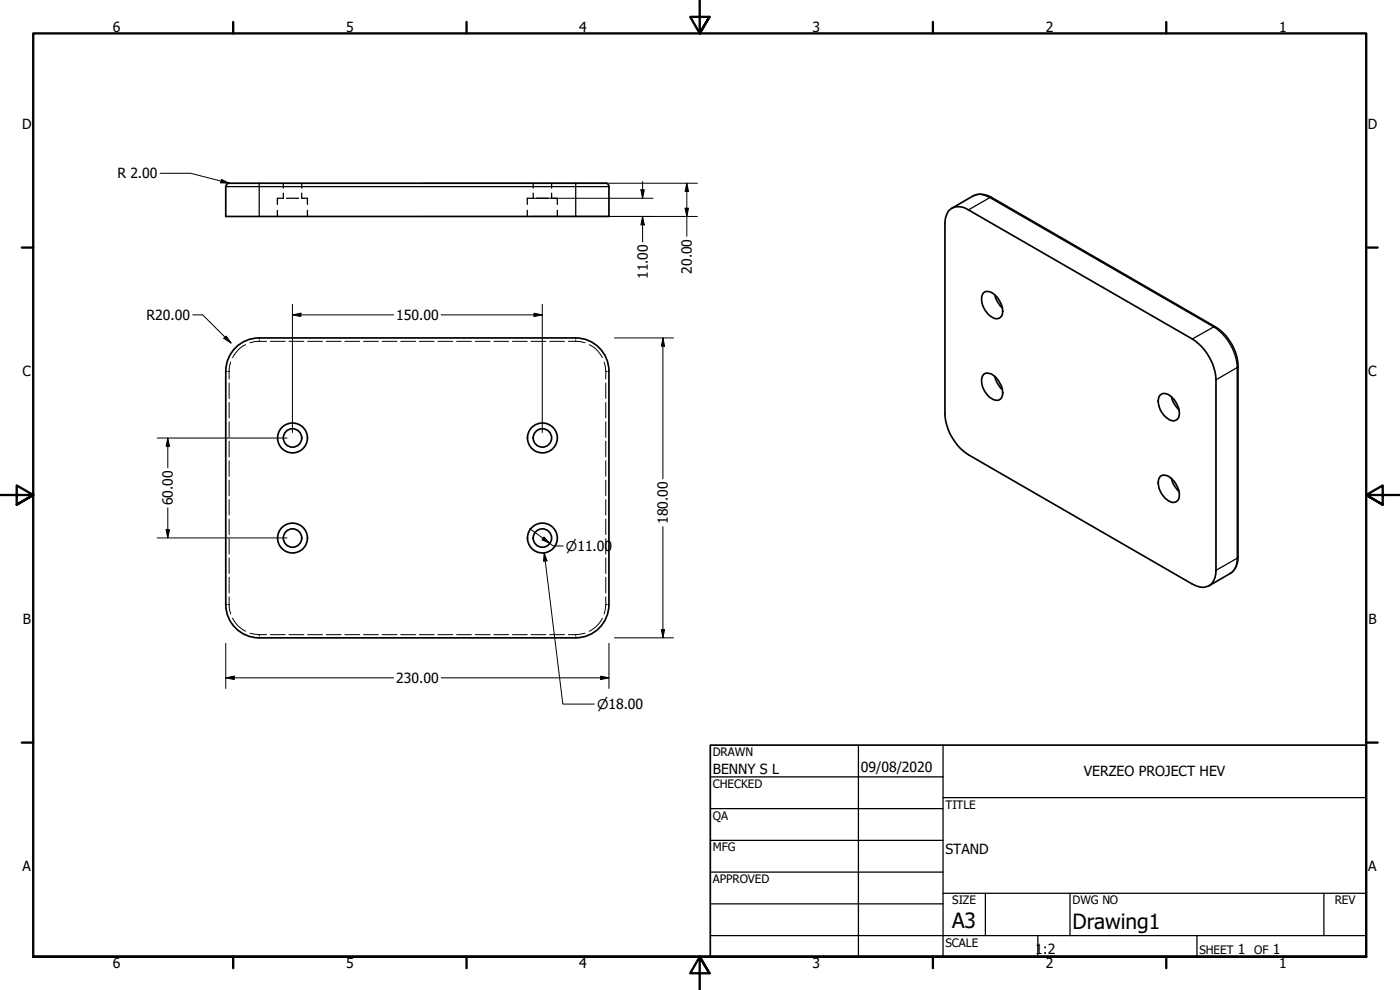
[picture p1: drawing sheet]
<svg xmlns="http://www.w3.org/2000/svg" width="420mm" height="297mm" viewBox="0 0 420 297" stroke-linecap="round" stroke-linejoin="round" font-family="sans-serif">
<!-- layer: Hidden (ANSI) -->
<g fill="none" stroke="#000" stroke-width=".38">
<path d="M85 55v1.4M85 58v1.5M85.1 59.5h-1.9v1.8M86 59.5h3.6M90.5 59.5h1.8v1.8M90.6 55v1.4M90.6 58v1.5M160 55v1.4M160 58v1.5M160.1 59.5h-1.9v1.8M161 59.5h3.6M165.5 58v1.5h1.8v1.8"/>
<path d="M165.5 55v1.4M83.2 63.1v1.8M92.3 63.1v1.8M158.2 63.1v1.8M167.3 63.1v1.8"/>
</g>
<!-- layer: Visible (ANSI) -->
<g fill="none" stroke="#000" stroke-width=".51">
<path d="M67.8 56a.98 .98 0 0 1 1-1h113a.99 .99 0 0 1 1 1v8.9h-115v-8.9M285.1 62.9a4.5 4.5 0 0 1 5.5 .1l67.2 38.7a15.9 15.9 0 0 1 7.1 12.3v57.1a4.3 4.3 0 0 1-4.3 5.1l-2.8-1-67.2-38.8a15.8 15.8 0 0 1-7-12.2v-57.2a5.9 5.9 0 0 1 1.5-4.1zM285.7 62.5l6.3-3.7a5.7 5.7 0 0 1 5.6 .4l67.1 38.8a14.7 14.7 0 0 1 6.8 11.9v57.2a5.5 5.5 0 0 1-2.3 5l-6.4 3.7M295.1 87.9a2.63 2.63 0 0 1 3.6 .7 6 6 0 0 1 2 6.1 2.06 2.06 0 0 1-3.3 .3 6.3 6.3 0 0 1-2.6-6.6zM298.6 88.4a7.2 7.2 0 0 0 2.2 4M77.8 101.4a10 10 0 0 0-10 10v70M77.8 101.4h95a10 10 0 0 1 10 10v70M295.1 112.4a2.7 2.7 0 0 1 3.6 .7 6 6 0 0 1 2 6.1 2.01 2.01 0 0 1-3.3 .3 6.3 6.3 0 0 1-2.6-6.6zM298.6 113a7.2 7.2 0 0 0 2.2 3.9M348.2 118.5a2.53 2.53 0 0 1 3.5 .7 6 6 0 0 1 2 6.1 1.97 1.97 0 0 1-3.2 .3 6.1 6.1 0 0 1-2.6-6.6zM351.6 119a7.2 7.2 0 0 0 2.2 4M348.2 143a2.63 2.63 0 0 1 3.5 .7 6 6 0 0 1 2 6.1 2.06 2.06 0 0 1-3.2 .3 6.3 6.3 0 0 1-2.6-6.6z"/>
<path d="M351.6 143.6a7.2 7.2 0 0 0 2.2 3.9M67.8 181.4a10 10 0 0 0 10 10M77.8 191.4h95M182.8 181.4a10 10 0 0 1-10 10"/>
<circle cx="87.8" cy="131.4" r="4.5"/>
<circle cx="87.8" cy="131.4" r="2.76"/>
<circle cx="162.8" cy="131.4" r="2.76"/>
<circle cx="162.8" cy="131.4" r="4.5"/>
<circle cx="87.8" cy="161.4" r="4.5"/>
<circle cx="87.8" cy="161.4" r="2.76"/>
<circle cx="162.8" cy="161.4" r="2.76"/>
<circle cx="162.8" cy="161.4" r="4.5"/>
</g>
<!-- layer: Visible Narrow (ANSI) -->
<path d="M77.8 55v1h-10M172.8 55v1h10M292 58.8a5 5 0 0 1 5.1 .5l.5-.1M77.8 64.9v-8.9h95v8.9M290.6 63l6.5-3.7 67.1 38.8-6.4 3.6M364.7 98l-.5 .1a15.8 15.8 0 0 1 7.1 12.2l.2-.4M364.9 114l6.4-3.7v57.2l-6.4 3.6M371.5 167.1l-.2 .4a5.2 5.2 0 0 1-2.1 4.6" fill="none" stroke="#000" stroke-width=".38"/>
<!-- layer: Hidden Narrow (ANSI) -->
<g fill="none" stroke="#000" stroke-width=".3">
<path d="M67.8 111.4h.3M68.5 111.4h.3M68.8 111.4v2.3M68.8 114.9v4.7M69.2 108.6l-.4 2.8M73.7 103.4a7.8 7.8 0 0 0-3.9 3.9M77.8 102.4l-2.8 .5M77.8 101.4v.3M77.8 102.1v.3M77.8 102.4h2.2M81.2 102.4h4.4M86.7 102.4h4.5"/>
<path d="M92.3 102.4h4.5M97.9 102.4h4.5M103.5 102.4h4.4M109.1 102.4h4.4M114.7 102.4h4.4M120.3 102.4h4.4M125.9 102.4h4.4M131.4 102.4h4.5M137 102.4h4.5M142.6 102.4h4.5M148.2 102.4h4.5M153.8 102.4h4.4"/>
<path d="M159.4 102.4h4.4M165 102.4h4.4M170.6 102.4h2.2M172.8 102.4l2.8 .5M172.8 101.4v.3M172.8 102.1v.3M176.8 103.4a7.8 7.8 0 0 1 4 3.9M181.3 108.6l.5 2.8M181.8 111.4h.3M181.8 111.4v2.3M181.8 114.9v4.7M182.4 111.4h.4"/>
<path d="M68.8 120.8v4.6M68.8 126.5v4.7M68.8 132.4v4.7M68.8 138.2v4.7M181.8 120.8v4.6M181.8 126.5v4.7M181.8 132.4v4.7M181.8 138.2v4.7M68.8 144.1v4.7M68.8 149.9v4.6M68.8 155.8v4.6M181.8 144.1v4.7"/>
<path d="M181.8 149.9v4.6M181.8 155.8v4.6M68.8 161.6v4.6M68.8 167.4v4.7M68.8 173.2v4.7M68.8 179.1v2.3M181.8 161.6v4.6M181.8 167.4v4.7M181.8 173.2v4.7M181.8 179.1v2.3M67.8 181.4h.3M68.5 181.4h.3"/>
<path d="M68.8 181.4l.4 2.8M69.8 185.5a8.4 8.4 0 0 0 3.9 3.9M75 190l2.8 .4M77.8 190.4v.3M77.8 191.1v.3M77.8 190.4h2.2M81.2 190.4h4.4M86.7 190.4h4.5M92.3 190.4h4.5M97.9 190.4h4.5M103.5 190.4h4.4M109.1 190.4h4.4"/>
<path d="M114.7 190.4h4.4M120.3 190.4h4.4M125.9 190.4h4.4M131.4 190.4h4.5M137 190.4h4.5M142.6 190.4h4.5M148.2 190.4h4.5M153.8 190.4h4.4M159.4 190.4h4.4M165 190.4h4.4M170.6 190.4h2.2M172.8 190.4v.3"/>
<path d="M172.8 191.1v.3M175.6 190l-2.8 .4M180.8 185.5a8.4 8.4 0 0 1-4 3.9M181.8 181.4l-.5 2.8M181.8 181.4h.3M182.4 181.4h.4"/>
</g>
<!-- layer: Title (ANSI) -->
<g fill="none" stroke="#000" stroke-width=".38">
<path d="M213.2 233.1h69.8M257.6 223.6v63.5M283 239.3h127M283 223.6v63.5M213.2 242.6h69.8M213.2 252.1h69.8M213.2 261.7h69.8M213.2 271.2h69.8M283 268h127M295.7 268v12.7M321.1 268v12.7M397.3 268v12.7"/>
<path d="M213.2 280.7h196.8M311.5 280.7v6.4M359.2 280.7v6.4"/>
</g>
<path d="M213.2 223.6h196.8v63.5h-196.8z" fill="none" stroke="#000" stroke-width=".51"/>
<!-- layer: Border (ANSI) -->
<g fill="none" stroke="#000" stroke-width=".7">
<path d="M70 6.6v3.4M140 6.6v3.4M210 0v10l-2.9-4.9h5.8l-2.9 4.9 2.9-4.9M280 6.6v3.4M350 6.6v3.4M6.5 74.3h3.5M410 74.3h3.4M0 148.5h10l-5-2.8v5.7l5-2.9-5 2.9M420 148.5h-10l5-2.8v5.7l-5-2.9 5 2.9M6.5 222.8h3.5M410 222.8h3.4M10 287.1v-277.1h400v277.1h-400h400"/>
<path d="M70 287.1v3.4M140 287.1v3.4M212.9 292l-2.9-4.9 2.9 4.9h-5.8l2.9-4.9v9.9M280 287.1v3.4M350 287.1v3.4"/>
</g>
<!-- layer: Dimension (ANSI) -->
<g fill="none" stroke="#000" stroke-width=".3">
<path d="M126.9 55h82.4M159.9 59.5h36.1M192.3 56.9h1.1l-.6 2.6zM192.8 54.5v5M206.1 55l.5 2.5h-1zM206.1 55v15.9M126.9 64.9h82.4M192.8 64.9l.6 2.6h-1.1zM192.8 64.9v7.7M205.6 62.5h1l-.5 2.4zM57.8 94.5h3l8.5 8.4M87.8 94.5l2.5-.5v1z"/>
<path d="M87.8 94.5h30.3M87.8 91.3v38.5M132.4 94.5h30.4M160.3 94l2.5 .5-2.5 .5zM162.8 91.3v38.5M67.9 100.8l1.4 2.1-2.1-1.4zM184.4 101.4h17.7M198.9 101.4l.6 2.5h-1zM198.9 101.4v42.3M47.2 131.4h39M50.4 131.4l.5 2.5h-1.1zM50.4 131.4v9"/>
<path d="M49.8 158.9h1.1l-.5 2.5zM50.4 152.4v9M158.9 158.6l7.2 5.2h2.9M198.9 158v33.4M47.2 161.4h39M163.3 161.1l1.7 1.9-2.3-1zM163.3 165.8l.8 2.5-1 .1zM163.3 165.8l5.6 45.5h9.5M67.8 193v13.6M182.8 193v13.6M184.4 191.4h17.7M198.5 188.9h1l-.6 2.5z"/>
<path d="M67.8 203.4l2.5-.5v1zM67.8 203.4h50.3M132.4 203.4h50.4M180.3 202.9l2.5 .5-2.5 .5z"/>
</g>
<g fill="#000">
<path d="M192.3 56.9h1.1l-.6 2.6z" fill-rule="evenodd"/>
<path d="M206.1 55l.5 2.5h-1z" fill-rule="evenodd"/>
<path d="M192.8 64.9l.6 2.6h-1.1z" fill-rule="evenodd"/>
<path d="M205.6 62.5h1l-.5 2.4z" fill-rule="evenodd"/>
<path d="M87.8 94.5l2.5-.5v1z" fill-rule="evenodd"/>
<path d="M160.3 94l2.5 .5-2.5 .5z" fill-rule="evenodd"/>
<path d="M67.9 100.8l1.4 2.1-2.1-1.4z" fill-rule="evenodd"/>
<path d="M198.9 101.4l.6 2.5h-1z" fill-rule="evenodd"/>
<path d="M50.4 131.4l.5 2.5h-1.1z" fill-rule="evenodd"/>
<path d="M49.8 158.9h1.1l-.5 2.5z" fill-rule="evenodd"/>
<path d="M163.3 161.1l1.7 1.9-2.3-1z" fill-rule="evenodd"/>
<path d="M163.3 165.8l.8 2.5-1 .1z" fill-rule="evenodd"/>
<path d="M198.5 188.9h1l-.6 2.5z" fill-rule="evenodd"/>
<path d="M67.8 203.4l2.5-.5v1z" fill-rule="evenodd"/>
<path d="M180.3 202.9l2.5 .5-2.5 .5z" fill-rule="evenodd"/>
</g>
<!-- layer: Symbol (ANSI) -->
<path d="M48.1 52h9.1l11.6 3M66.5 53.8l2.3 1.2-2.6-.2z" fill="none" stroke="#000" stroke-width=".3"/>
<path d="M66.5 53.8l2.3 1.2-2.6-.2z" fill-rule="evenodd" fill="#000"/>
<g font-size="6.3">
<text x="285.8" y="278.6">A3</text>
<text x="321.9" y="278.6">Drawing1</text>
</g>
<g font-size="4.2">
<text x="33.8" y="9.6">6</text>
<text x="103.9" y="9.6">5</text>
<text x="173.9" y="9.6">4</text>
<text x="243.8" y="9.6">3</text>
<text x="313.9" y="9.6">2</text>
<text x="383.9" y="9.6">1</text>
<text x="6.7" y="38.7">D</text>
<text x="410.5" y="38.7">D</text>
<text x="35.2" y="53.5">R 2.00</text>
<text x="194.4" y="83.7" transform="rotate(-90 194.4 83.7)">11.00</text>
<text x="207.6" y="82.1" transform="rotate(-90 207.6 82.1)">20.00</text>
<text x="44" y="96">R20.00</text>
<text x="118.9" y="96">150.00</text>
<text x="6.8" y="113">C</text>
<text x="410.7" y="113">C</text>
<text x="51.9" y="151.6" transform="rotate(-90 51.9 151.6)">60.00</text>
<text x="200.5" y="157.2" transform="rotate(-90 200.5 157.2)">180.00</text>
<text x="6.9" y="187.2">B</text>
<text x="410.7" y="187.2">B</text>
<text x="118.9" y="204.9">230.00</text>
<text x="213.9" y="232.3">BENNY S L</text>
<text x="258.4" y="231.6">09/08/2020</text>
<text x="325.3" y="233">VERZEO PROJECT HEV</text>
<text x="283.8" y="256.2">STAND</text>
<text x="6.8" y="261.4">A</text>
<text x="410.7" y="261.4">A</text>
<text x="310.7" y="286.3">1:2</text>
<text x="371.5" y="286.2">1</text>
<text x="382" y="286.2">1</text>
<text x="33.8" y="290.5">6</text>
<text x="103.9" y="290.5">5</text>
<text x="173.9" y="290.5">4</text>
<text x="243.8" y="290.5">3</text>
<text x="313.9" y="290.5">2</text>
<text x="383.9" y="290.5">1</text>
</g>
<g font-size="4">
<text x="169.9" y="165.3">⌀11.00</text>
<text x="179.2" y="212.7">⌀18.00</text>
</g>
<g font-size="3.5">
<text x="213.9" y="226.9">DRAWN</text>
<text x="213.9" y="236.4">CHECKED</text>
<text x="213.9" y="245.9">QA</text>
<text x="283.8" y="242.6">TITLE</text>
<text x="213.9" y="255.4">MFG</text>
<text x="213.9" y="265">APPROVED</text>
<text x="285.8" y="271.3">SIZE</text>
<text x="321.9" y="271.3">DWG NO</text>
<text x="400.6" y="271.3">REV</text>
<text x="283.8" y="284">SCALE</text>
<text x="360" y="286.2">SHEET</text>
<text x="376.4" y="286.2">OF</text>
</g>
</svg>
